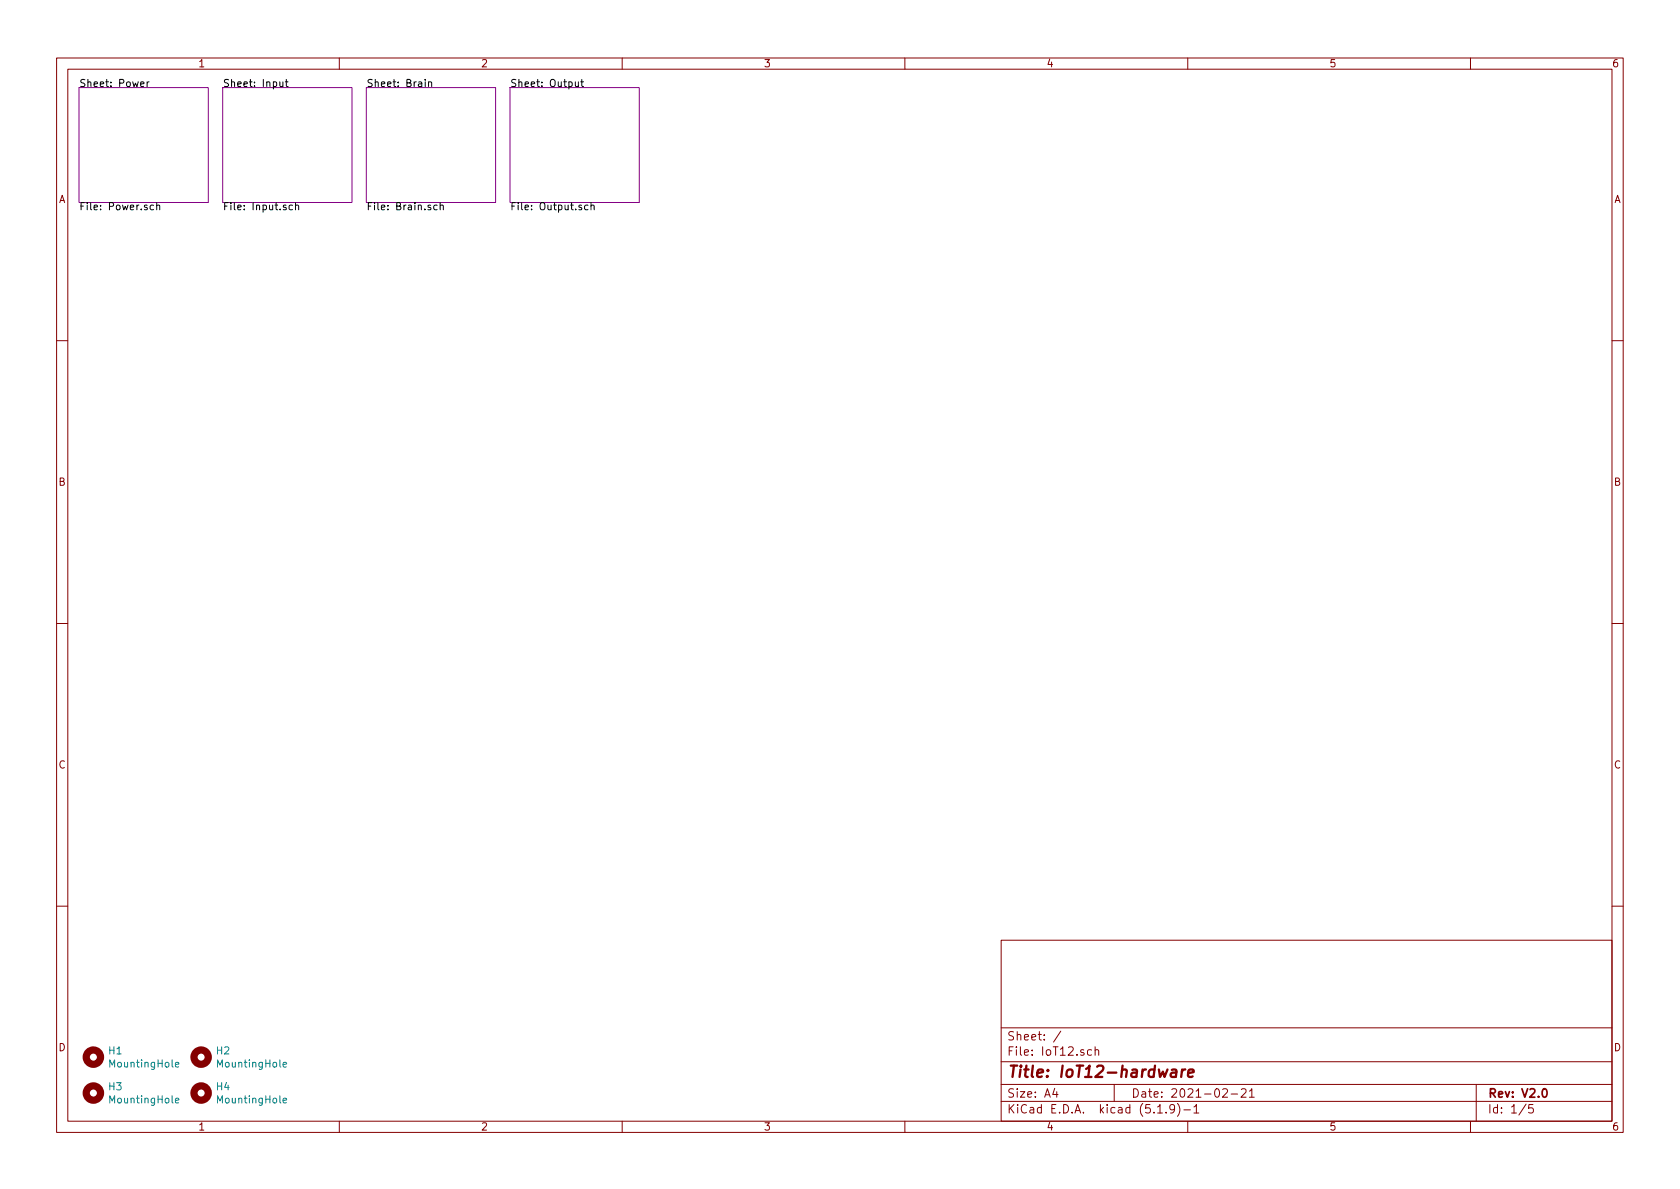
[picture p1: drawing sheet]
<svg xmlns="http://www.w3.org/2000/svg" width="297mm" height="210mm" viewBox="0 0 297 210" stroke-linecap="round" stroke-linejoin="round" font-family="sans-serif">
<g fill="none" stroke="#840000" stroke-width=".18">
<path d="M10 10.3h277v189.9h-277zM12 12.2h273v186.1h-273zM60 10.3v1.9M110 10.3v1.9M160 10.3v1.9M210 10.3v1.9M260 10.3v1.9M10 60.2h2M285 60.2h2M10 110.3h2M285 110.3h2M10 160.2h2"/>
<path d="M177 166.3h108v32h-108zM285 160.2h2M60 198.3v1.9M110 198.3v1.9M160 198.3v1.9M177 194.8h108M177 191.8h108M177 187.8h108M177 181.8h108M186.5 192.5l-.4 1h1M186.8 193v1M187.6 182.3l-1.3 2"/>
<path d="M193 185.7l-.4-.1-.3 .3v.6l.3 .1 .4-.1M193.6 185.7l.2-.1 .4 .1 .1 .9M193.6 185.1v1.5M197 191.8v3M204.7 196.8h.8M206.2 196.7v.1M207.7 196l-.1 .1a.48 .48 0 0 1-.6 .1l-.2-.2 .2-.6a.48 .48 0 0 1 .6 .1 1.27 1.27 0 0 1-.2 1.2l-.4 .1M208.2 195.1a1.71 1.71 0 0 1 0 2.3M209.3 196.3h1.2M210 198.3v1.9M211.1 195.8l.4-.5v1.5M211.1 196.8h.9"/>
<path d="M216.2 192.7l.2-.2h.4l.2 .5-.9 1h.9M217.7 193.5h1.1M219.5 192.7l.2-.2h.3l.3 .2v.3v.2l-.9 .8h.9M220.9 193l.4-.5v1.5M220.9 194h.9M260 198.3v1.9M261 191.8v6.5M269.8 195.2l-1.2 2M271 195.3h-.7v.7l.2-.1 .5 .1 .1 .2-.1 .5-.2 .1-.5-.1"/>
</g>
<path d="M272.9 192.6l.1-.1a.8 .8 0 0 1 .5 .8 .8 .8 0 0 1-.5 .7 1 1 0 0 1-.1-1.4z" fill="none" stroke="#840000" stroke-width=".3"/>
<path d="M207.2 189.2h.7v1.2M208 189.6l-.7 .1a.4 .4 0 0 0-.3 .3 .4 .4 0 0 0 .2 .4l.7-.1M209 189.1l-.2 1.3M209.6 189.1a.54 .54 0 0 0-.6 .4M210.1 189.8l.9-.2v-.4l-.6-.1-.3 .3v.9l.2 .1 .6-.1" fill="none" stroke="#840000" stroke-width=".41"/>
<path d="M14 15.5h22.8v20.3h-22.8zM39.4 15.5h22.8v20.3h-22.8zM64.8 15.5h22.8v20.3h-22.8zM90.2 15.5h22.8v20.3h-22.8z" fill="none" stroke="#840084" stroke-width=".18"/>
<g fill="none" stroke="#000" stroke-width=".18">
<path d="M24.9 14.9l.6-.1-.1-.3h-.4l-.1 .2v.6h.5M26 14.5v.8M26.4 14.5l-.4 .2M49.5 14.5v.8h.3l.2-.1M50 14.5v.8M50.4 14.5h.5M50.6 14v1.1l.3 .2M75.2 14v.2M75.2 14.5v.8M75.8 14.6l.2-.1h.3v.8M75.8 14.5v.8M101.7 14.5l.1 .8h.3l.2-.1"/>
<path d="M102.3 14.5v.8M102.7 14.5h.5M102.9 14v1.1l.3 .2M27.2 36.3h-.4l-.3 .2 .2 .6h.5M27.7 36.4l.2-.1h.3v.8M27.7 35.8v1.3M51.7 36.3h-.3l-.3 .2 .1 .6h.5M52.2 36.4l.2-.1h.3l.1 .8M52.2 35.8v1.3M77.3 36.3h-.4l-.2 .2 .1 .6h.5M77.8 36.4l.2-.1h.3l.1 .8M77.8 35.8v1.3"/>
<path d="M104 36.3h-.4l-.2 .2 .1 .6h.5M104.5 36.4l.2-.1h.3l.1 .8M104.5 35.8v1.3"/>
</g>
<g fill="none" stroke="#840000" stroke-width="1.3">
<circle cx="16.5" cy="186.9" r="1.27"/>
<circle cx="16.5" cy="193.3" r="1.27"/>
<circle cx="35.6" cy="186.9" r="1.27"/>
<circle cx="35.6" cy="193.3" r="1.27"/>
</g>
<path d="M31 194.6l.6-.1v-.2l-.4-.1-.2 .2 .1 .6h.5M31 188.3l.6-.1v-.3h-.4l-.2 .1 .1 .6h.5M50.1 188.3l.6-.1-.1-.3h-.3l-.2 .1v.6h.5M50.1 194.6l.6-.1-.1-.2-.3-.1-.2 .2v.6h.5" fill="none" stroke="#008484" stroke-width=".18"/>
<text font-size="2.8" fill="#840000" x="178" y="190.5">Title: IoT12-hardware</text>
<g font-size="2.1" fill="#840000">
<text x="178" y="184">Sheet: /</text>
<text x="178" y="186.7">File: IoT12.sch</text>
<text x="178" y="196.9">KiCad E.D.A. kicad (5.1.9)-1</text>
<text x="178" y="194.1">Size: A4</text>
<text x="200" y="194.1">Date: 2021-02-21</text>
<text x="263" y="194.1">Rev: V2.0</text>
<text x="263" y="196.9">Id: 1/5</text>
</g>
<g font-size="1.8" fill="#840000">
<text x="35" y="11.9">1</text>
<text x="85" y="11.9">2</text>
<text x="135" y="11.9">3</text>
<text x="185" y="11.9">4</text>
<text x="235" y="11.9">5</text>
<text x="285" y="11.9">6</text>
<text x="10.4" y="35.9">A</text>
<text x="285.4" y="35.9">A</text>
<text x="10.4" y="85.9">B</text>
<text x="285.4" y="85.9">B</text>
<text x="10.4" y="135.9">C</text>
<text x="285.4" y="135.9">C</text>
<text x="10.4" y="185.9">D</text>
<text x="285.4" y="185.9">D</text>
<text x="35" y="199.9">1</text>
<text x="85" y="199.9">2</text>
<text x="135" y="199.9">3</text>
<text x="185" y="199.9">4</text>
<text x="235" y="199.9">5</text>
<text x="285" y="199.9">6</text>
</g>
<g font-size="1.8">
<text x="14" y="15.4">Sheet: Power</text>
<text x="39.4" y="15.4">Sheet: Input</text>
<text x="64.8" y="15.4">Sheet: Brain</text>
<text x="90.2" y="15.4">Sheet: Output</text>
<text x="14" y="37.2">File: Power.sch</text>
<text x="39.4" y="37.2">File: Input.sch</text>
<text x="64.8" y="37.2">File: Brain.sch</text>
<text x="90.2" y="37.2">File: Output.sch</text>
</g>
<g font-size="1.8" fill="#008484">
<text x="19.3" y="186.5">H1</text>
<text x="19.6" y="188.8">MountingHole</text>
<text x="38.3" y="186.5">H2</text>
<text x="38.7" y="188.8">MountingHole</text>
<text x="19.3" y="192.8">H3</text>
<text x="19.6" y="195.1">MountingHole</text>
<text x="38.3" y="192.8">H4</text>
<text x="38.7" y="195.1">MountingHole</text>
</g>
</svg>
